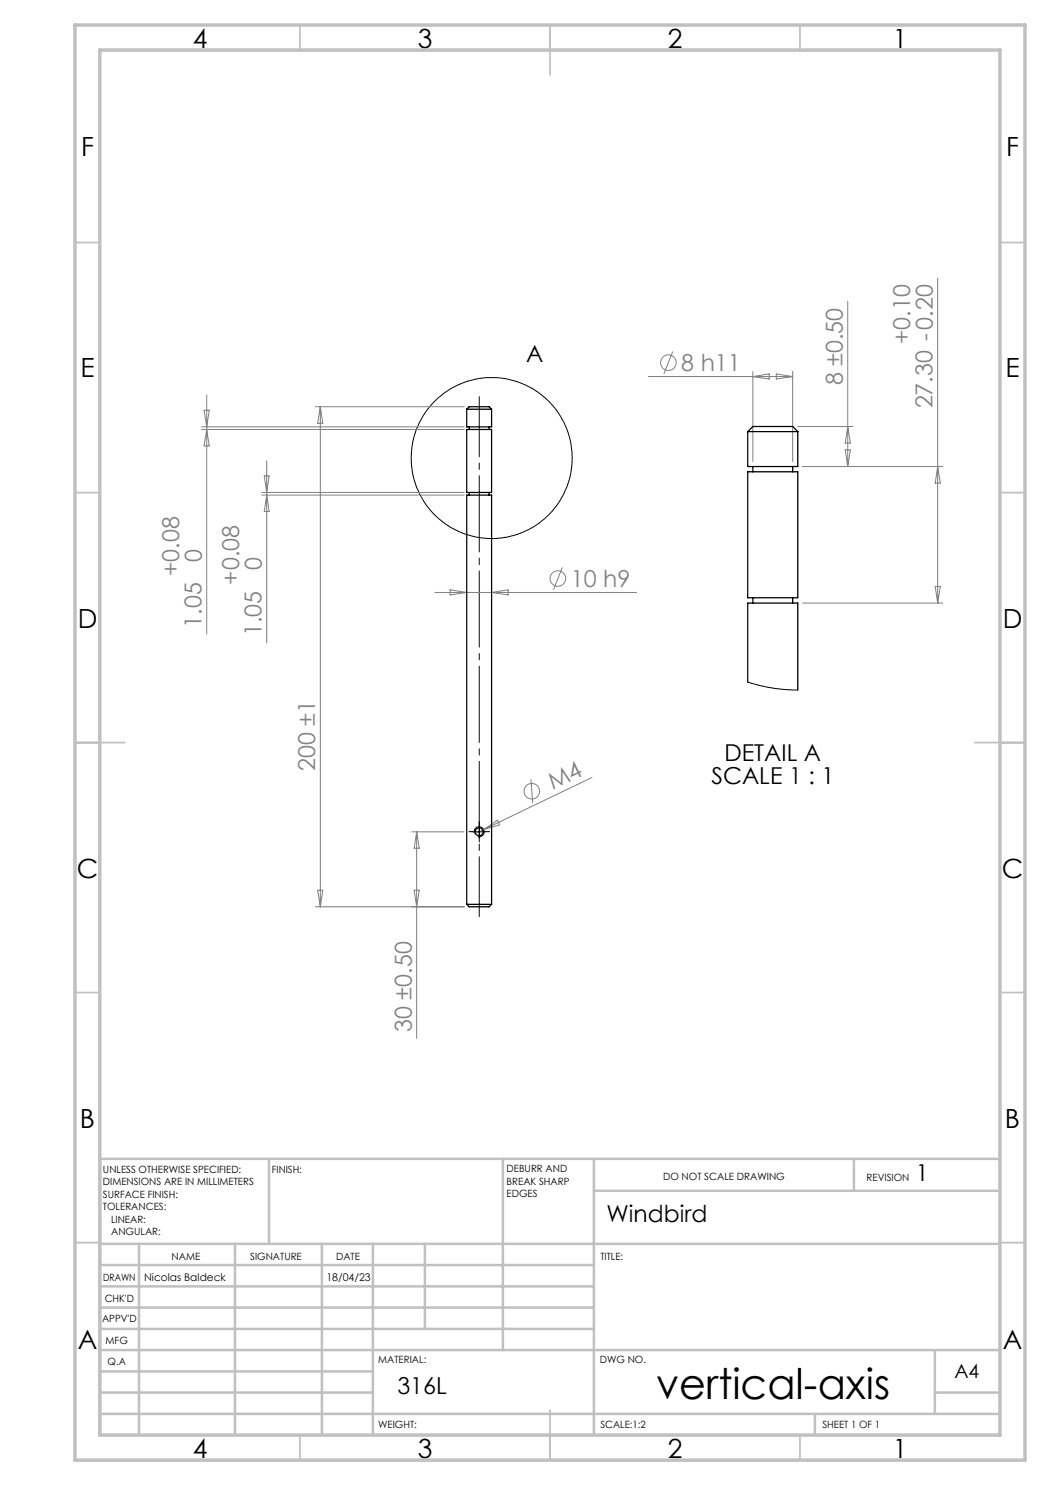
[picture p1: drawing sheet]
<svg xmlns="http://www.w3.org/2000/svg" width="210mm" height="297mm" viewBox="0 0 210 297" stroke-linecap="round" stroke-linejoin="round" font-family="sans-serif">
<g fill="none" stroke="#808080" stroke-width=".2">
<path d="M187.5 55.6v65M41.3 79v47.8M129.7 75.3h28.8M134.5 70.3l-1.7 4.5M150.6 74.3v18M150.6 75.3l3.2-.5v1zM155.3 74.8l3.2 .5-3.2 .5zM158.5 74.3v18M169.5 60.3v33M40.3 85.4h52.6M40.3 85.9h52.6M40.8 82.1h1l-.5 3.3z"/>
<path d="M41.3 85.9l.5 3.3h-1zM52.4 98.5h40.5M52.4 99h40.5M52.8 95.2h1l-.5 3.3zM53.3 92.1v36.5M53.3 99l.5 3.3h-1zM63.1 81.3h29.8M64.1 81.3v100.1M64.1 81.3l.5 3.4h-1.1zM159.6 85.3h11M160.5 93.3h28.1M169.1 90h1l-.6 3.3z"/>
<path d="M169.5 85.3l.6 3.3h-1zM187.5 93.3l.6 3.3h-1.1zM87 118.5h40.3M90 118l3.3 .5-3.3 .5zM98.3 118.5l3.3-.5v1zM112.5 113.5l-1.8 4.4M187 117.3h1.1l-.6 3.3zM160.5 120.6h28.1M106.2 155.9l.3 4.7M118.4 155.5l-21.7 10.4M63.5 178h1.1l-.5 3.4zM82.3 166.4h10.5"/>
<path d="M82.8 178h1.1l-.6 3.4zM83.3 166.4v41.3M83.3 166.4l.6 3.2h-1.1zM96.7 165.9l-1.8 .9M96.7 165.9l2.8-1.9 .4 1zM63.1 181.4h29.8"/>
<circle cx="133.7" cy="72.5" r="1.55"/>
<circle cx="111.6" cy="115.7" r="1.56"/>
<circle cx="106.4" cy="158.2" r="1.56"/>
</g>
<g fill="none" stroke="#000" stroke-width=".2">
<path d="M149.5 136.4l4.6 1.1 2.7 .4 2.8 .1M94.6 166.4h2.5M94.9 166.6a1 1 0 0 1 .8-1.2 1 1 0 0 1 1.1 1 1 1 0 0 1-1.2 .9M95.8 165.1v2.5"/>
<circle cx="98.3" cy="91.6" r="16.1"/>
</g>
<path d="M95.9 79.3v104" fill="none" stroke="#000" stroke-width=".2" stroke-dasharray="15.2 1.3 1.3 1.3" stroke-dashoffset="3.2"/>
<g fill="none" stroke="#c0c0c0" stroke-width=".35">
<path d="M60 5v5M110 5v10M160 5v5M15 48.5h5M200 48.5h5M15 98.5h5M200 98.5h5M15 148.5h10M195 148.5h10M15 198.5h5M200 198.5h5M15 248.5h5"/>
<path d="M200 248.5h5M60 287v5M110 282v10M160 287v5"/>
</g>
<g fill="none" stroke="#c0c0c0" stroke-width=".5">
<path d="M53.8 231.8v17M100.6 231.8v38.2M118.8 231.8v55.2M118.8 238.2h81.2M170.8 231.8v6.4M200 231.8h-180v55.2M20 248.8h180M20 257.3h98.8M20 253h98.8M27.8 248.8v38.2M47 248.8v38.2M64.4 248.8v38.2"/>
<path d="M74.6 248.8v38.2M85 248.8v17M20 265.8h98.8M20 261.5h98.8M20 278.5h54.6M20 274.3h54.6M20 270h180M187 278.5h13M187 270v12.8M20 282.8h180M163 282.8v4.2"/>
</g>
<path d="M15 5h190v287h-190zM20 10h180v277h-180z" fill="none" stroke="#c0c0c0" stroke-width=".7"/>
<path d="M94.6 166.3h-.8M95.9 165.1v-.8M95.9 167.6v.8M97.1 166.3h.8" fill="none" stroke="#000" stroke-width=".2" stroke-dasharray="15.2 1.3 1.3 1.3"/>
<g fill="none" stroke="#000" stroke-width=".25">
<path d="M93.3 81.8l.5-.5h4l.5 .5M93.3 81.8h5M93.3 81.8v3.6h5v-3.6M93.3 85.9h5v12.6h-5zM93.8 85.4v.5M93.8 98.5v.5M97.8 85.4v.5M97.8 98.5v.5M149.5 86.3l1.1-1h7.9l1.1 1M149.5 86.3h10.1M149.5 86.3v7h10.1v-7M149.5 94.4h10.1v25.2h-10.1z"/>
<path d="M150.6 93.3v1.1M158.5 93.3v1.1M150.6 119.6v1M158.5 119.6v1M149.5 136.4v-15.8h10.1v17.4M93.3 180.9h5M93.3 180.9l.5 .5h4l.5-.5M93.3 180.9v-81.9h5v81.9"/>
<circle cx="95.8" cy="166.4" r=".82"/>
</g>
<text font-size="8.5" x="131.2" y="279.7">vertical-axis</text>
<g font-size="5.3">
<text x="38.5" y="9.5">4</text>
<text x="83.5" y="9.5">3</text>
<text x="133.6" y="9.5">2</text>
<text x="178.6" y="9.5">1</text>
<text x="16.2" y="31.3">F</text>
<text x="201.2" y="31.3">F</text>
<text x="16.1" y="75.5">E</text>
<text x="201.1" y="75.5">E</text>
<text x="15.5" y="125.5">D</text>
<text x="200.5" y="125.5">D</text>
<text x="15.4" y="175.5">C</text>
<text x="200.4" y="175.5">C</text>
<text x="16" y="225.5">B</text>
<text x="201" y="225.5">B</text>
<text x="15.5" y="269.8">A</text>
<text x="200.5" y="269.8">A</text>
<text x="38.5" y="291.5">4</text>
<text x="83.5" y="291.5">3</text>
<text x="133.6" y="291.5">2</text>
<text x="178.6" y="291.5">1</text>
</g>
<g font-size="4.7" fill="#808080">
<text x="182" y="68.8" transform="rotate(-90 182 68.8)">+0.10</text>
<text x="136.3" y="74.2">8 h11</text>
<text x="168.6" y="77" transform="rotate(-90 168.6 77)">8 ±0.50</text>
<text x="186.5" y="81.7" transform="rotate(-90 186.5 81.7)">27.30 -0.20</text>
<text x="40.3" y="112.3" transform="rotate(-90 40.3 112.3)">0</text>
<text x="35.8" y="115.2" transform="rotate(-90 35.8 115.2)">+0.08</text>
<text x="47.8" y="116.9" transform="rotate(-90 47.8 116.9)">+0.08</text>
<text x="52.4" y="114.1" transform="rotate(-90 52.4 114.1)">0</text>
<text x="114.2" y="117.4">10 h9</text>
<text x="40.3" y="125.5" transform="rotate(-90 40.3 125.5)">1.05</text>
<text x="52.3" y="127.2" transform="rotate(-90 52.3 127.2)">1.05</text>
<text x="63.1" y="154.2" transform="rotate(-90 63.1 154.2)">200 ±1</text>
<text x="110.6" y="158.1" transform="rotate(-26 110.6 158.1)">M4</text>
<text x="82.3" y="206.4" transform="rotate(-90 82.3 206.4)">30 ±0.50</text>
</g>
<g font-size="4.7">
<text x="105.2" y="72.4">A</text>
<text x="144.9" y="152.3">DETAIL A</text>
<text x="142.3" y="156.8">SCALE 1 : 1</text>
<text x="183.2" y="236.3">1</text>
<text x="121.3" y="244.3">Windbird</text>
<text x="79.5" y="278.8">316L</text>
</g>
<text font-size="3.9" x="190.9" y="275.5">A4</text>
<g font-size="2.1">
<text x="28.8" y="256.2">Nicolas Baldeck</text>
<text x="65.3" y="256.2">18/04/23</text>
</g>
<g font-size="2">
<text x="20.6" y="234.6">UNLESS OTHERWISE SPECIFIED:</text>
<text x="20.6" y="237.1">DIMENSIONS ARE IN MILLIMETERS</text>
<text x="20.6" y="239.6">SURFACE FINISH:</text>
<text x="54.4" y="234.6">FINISH:</text>
<text x="101.3" y="234.5">DEBURR AND</text>
<text x="101.3" y="237">BREAK SHARP</text>
<text x="101.3" y="239.5">EDGES</text>
<text x="132.6" y="236">DO NOT SCALE DRAWING</text>
<text x="173.3" y="236.2">REVISION</text>
<text x="20.6" y="242.1">TOLERANCES:</text>
<text x="22.2" y="244.6">LINEAR:</text>
<text x="22.2" y="247.1">ANGULAR:</text>
<text x="34.3" y="252">NAME</text>
<text x="50" y="251.9">SIGNATURE</text>
<text x="67.2" y="251.9">DATE</text>
<text x="120.1" y="251.9">TITLE:</text>
<text x="20.6" y="256.1">DRAWN</text>
<text x="20.9" y="260.3">CHK'D</text>
<text x="20.4" y="264.4">APPV'D</text>
<text x="21.1" y="268.8">MFG</text>
<text x="21.5" y="273">Q.A</text>
<text x="75.6" y="272.5">MATERIAL:</text>
<text x="120" y="272.5">DWG NO.</text>
<text x="75.6" y="285.5">WEIGHT:</text>
<text x="120.1" y="285.6">SCALE:1:2</text>
<text x="164.5" y="285.6">SHEET 1 OF 1</text>
</g>
</svg>
